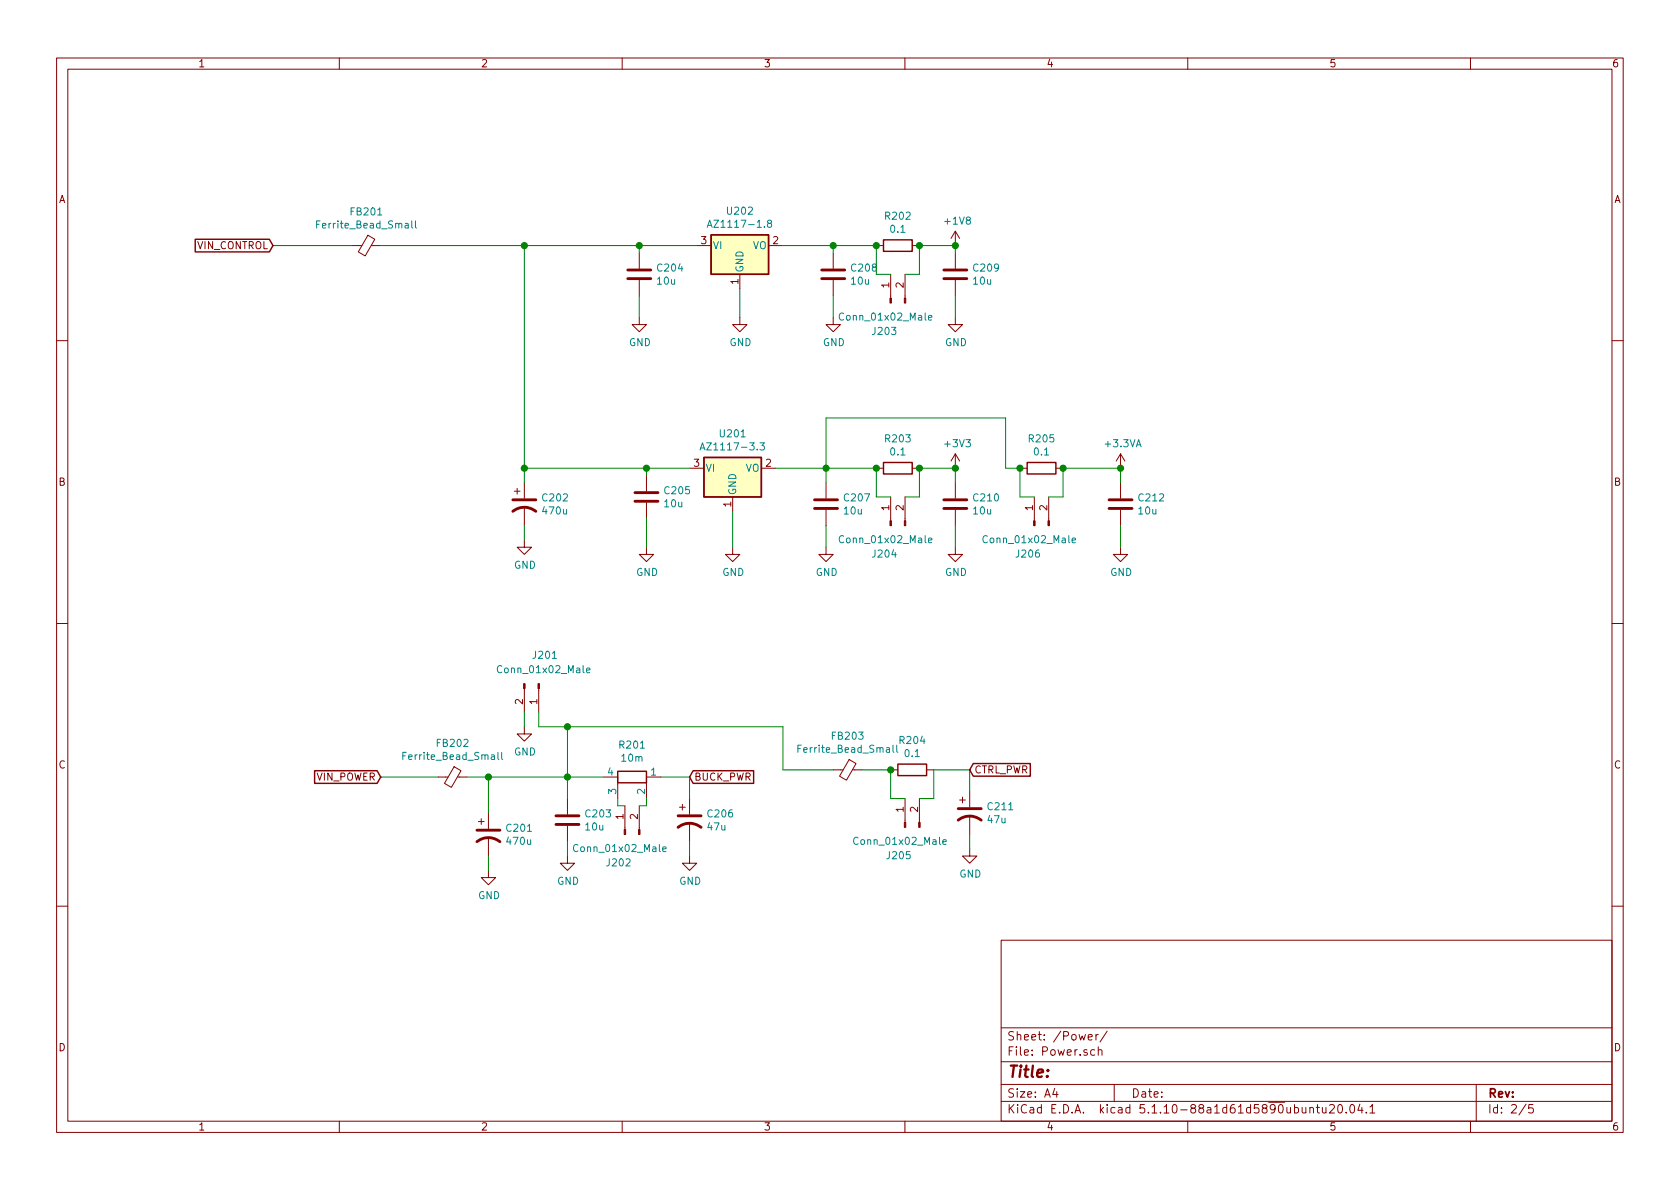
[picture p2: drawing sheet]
EESchema Schematic File Version 4
EELAYER 30 0
EELAYER END
$Descr A4 11693 8268
encoding utf-8
Sheet 2 5
Title ""
Date ""
Rev ""
Comp ""
Comment1 ""
Comment2 ""
Comment3 ""
Comment4 ""
$EndDescr
$Comp
L Regulator_Linear:AZ1117-1.8 U202
U 1 1
P 5150 1700
F 0 "U202" H 5150 1942 50  0000 C CNN
F 1 "AZ1117-1.8" H 5150 1851 50  0000 C CNN
F 2 "Package_TO_SOT_SMD:SOT-223-3_TabPin2" H 5150 1950 50  0001 C CIN
F 3 "https://www.diodes.com/assets/Datasheets/AZ1117.pdf" H 5150 1700 50  0001 C CNN
	1    5150 1700
	1    0    0    -1  
$EndComp
$Comp
L Regulator_Linear:AZ1117-3.3 U201
U 1 1
P 5100 3250
F 0 "U201" H 5100 3492 50  0000 C CNN
F 1 "AZ1117-3.3" H 5100 3401 50  0000 C CNN
F 2 "Package_TO_SOT_SMD:SOT-223-3_TabPin2" H 5100 3500 50  0001 C CIN
F 3 "https://www.diodes.com/assets/Datasheets/AZ1117.pdf" H 5100 3250 50  0001 C CNN
	1    5100 3250
	1    0    0    -1  
$EndComp
$Comp
L Device:C C204
U 1 1
P 4450 1900
F 0 "C204" H 4565 1946 50  0000 L CNN
F 1 "10u" H 4565 1855 50  0000 L CNN
F 2 "Capacitor_SMD:C_0805_2012Metric" H 4488 1750 50  0001 C CNN
F 3 "~" H 4450 1900 50  0001 C CNN
	1    4450 1900
	1    0    0    -1  
$EndComp
$Comp
L Device:C C205
U 1 1
P 4500 3450
F 0 "C205" H 4615 3496 50  0000 L CNN
F 1 "10u" H 4615 3405 50  0000 L CNN
F 2 "Capacitor_SMD:C_0805_2012Metric" H 4538 3300 50  0001 C CNN
F 3 "~" H 4500 3450 50  0001 C CNN
	1    4500 3450
	1    0    0    -1  
$EndComp
$Comp
L Device:C C208
U 1 1
P 5800 1900
F 0 "C208" H 5915 1946 50  0000 L CNN
F 1 "10u" H 5915 1855 50  0000 L CNN
F 2 "Capacitor_SMD:C_0805_2012Metric" H 5838 1750 50  0001 C CNN
F 3 "~" H 5800 1900 50  0001 C CNN
	1    5800 1900
	1    0    0    -1  
$EndComp
$Comp
L Device:C C207
U 1 1
P 5750 3500
F 0 "C207" H 5865 3546 50  0000 L CNN
F 1 "10u" H 5865 3455 50  0000 L CNN
F 2 "Capacitor_SMD:C_0805_2012Metric" H 5788 3350 50  0001 C CNN
F 3 "~" H 5750 3500 50  0001 C CNN
	1    5750 3500
	1    0    0    -1  
$EndComp
$Comp
L Device:R R202
U 1 1
P 6250 1700
F 0 "R202" V 6043 1700 50  0000 C CNN
F 1 "0.1" V 6134 1700 50  0000 C CNN
F 2 "Resistor_SMD:R_0603_1608Metric" V 6180 1700 50  0001 C CNN
F 3 "~" H 6250 1700 50  0001 C CNN
	1    6250 1700
	0    1    1    0   
$EndComp
$Comp
L Device:R R203
U 1 1
P 6250 3250
F 0 "R203" V 6043 3250 50  0000 C CNN
F 1 "0.1" V 6134 3250 50  0000 C CNN
F 2 "Resistor_SMD:R_0603_1608Metric" V 6180 3250 50  0001 C CNN
F 3 "~" H 6250 3250 50  0001 C CNN
	1    6250 3250
	0    1    1    0   
$EndComp
$Comp
L power:GND #PWR0155
U 1 1
P 5100 3800
F 0 "#PWR0155" H 5100 3550 50  0001 C CNN
F 1 "GND" H 5105 3627 50  0000 C CNN
F 2 "" H 5100 3800 50  0001 C CNN
F 3 "" H 5100 3800 50  0001 C CNN
	1    5100 3800
	1    0    0    -1  
$EndComp
$Comp
L Device:C C210
U 1 1
P 6650 3500
F 0 "C210" H 6765 3546 50  0000 L CNN
F 1 "10u" H 6765 3455 50  0000 L CNN
F 2 "Capacitor_SMD:C_0805_2012Metric" H 6688 3350 50  0001 C CNN
F 3 "~" H 6650 3500 50  0001 C CNN
	1    6650 3500
	1    0    0    -1  
$EndComp
$Comp
L Device:C C209
U 1 1
P 6650 1900
F 0 "C209" H 6765 1946 50  0000 L CNN
F 1 "10u" H 6765 1855 50  0000 L CNN
F 2 "Capacitor_SMD:C_0805_2012Metric" H 6688 1750 50  0001 C CNN
F 3 "~" H 6650 1900 50  0001 C CNN
	1    6650 1900
	1    0    0    -1  
$EndComp
$Comp
L Device:Ferrite_Bead_Small FB202
U 1 1
P 3150 5400
F 0 "FB202" V 2913 5400 50  0000 C CNN
F 1 "Ferrite_Bead_Small" V 3004 5400 50  0000 C CNN
F 2 "Inductor_SMD:L_0805_2012Metric" V 3080 5400 50  0001 C CNN
F 3 "~" H 3150 5400 50  0001 C CNN
	1    3150 5400
	0    1    1    0   
$EndComp
$Comp
L power:GND #PWR0157
U 1 1
P 4800 5950
F 0 "#PWR0157" H 4800 5700 50  0001 C CNN
F 1 "GND" H 4805 5777 50  0000 C CNN
F 2 "" H 4800 5950 50  0001 C CNN
F 3 "" H 4800 5950 50  0001 C CNN
	1    4800 5950
	1    0    0    -1  
$EndComp
$Comp
L power:GND #PWR0158
U 1 1
P 5150 2200
F 0 "#PWR0158" H 5150 1950 50  0001 C CNN
F 1 "GND" H 5155 2027 50  0000 C CNN
F 2 "" H 5150 2200 50  0001 C CNN
F 3 "" H 5150 2200 50  0001 C CNN
	1    5150 2200
	1    0    0    -1  
$EndComp
$Comp
L power:GND #PWR0159
U 1 1
P 4450 2200
F 0 "#PWR0159" H 4450 1950 50  0001 C CNN
F 1 "GND" H 4455 2027 50  0000 C CNN
F 2 "" H 4450 2200 50  0001 C CNN
F 3 "" H 4450 2200 50  0001 C CNN
	1    4450 2200
	1    0    0    -1  
$EndComp
Wire Wire Line
	4850 1700 4450 1700
Wire Wire Line
	4450 1700 4450 1750
Wire Wire Line
	4450 2050 4450 2200
$Comp
L Device:Ferrite_Bead_Small FB201
U 1 1
P 2550 1700
F 0 "FB201" V 2313 1700 50  0000 C CNN
F 1 "Ferrite_Bead_Small" V 2404 1700 50  0000 C CNN
F 2 "Inductor_SMD:L_0805_2012Metric" V 2480 1700 50  0001 C CNN
F 3 "~" H 2550 1700 50  0001 C CNN
	1    2550 1700
	0    1    1    0   
$EndComp
Connection ~ 4450 1700
Wire Wire Line
	5150 2000 5150 2200
Wire Wire Line
	5450 1700 5800 1700
Wire Wire Line
	5800 1700 5800 1750
$Comp
L power:GND #PWR0161
U 1 1
P 5800 2200
F 0 "#PWR0161" H 5800 1950 50  0001 C CNN
F 1 "GND" H 5805 2027 50  0000 C CNN
F 2 "" H 5800 2200 50  0001 C CNN
F 3 "" H 5800 2200 50  0001 C CNN
	1    5800 2200
	1    0    0    -1  
$EndComp
Wire Wire Line
	5800 2050 5800 2200
Wire Wire Line
	5800 1700 6100 1700
Connection ~ 5800 1700
Wire Wire Line
	6400 1700 6650 1700
Wire Wire Line
	6650 1700 6650 1750
$Comp
L power:GND #PWR0162
U 1 1
P 6650 2200
F 0 "#PWR0162" H 6650 1950 50  0001 C CNN
F 1 "GND" H 6655 2027 50  0000 C CNN
F 2 "" H 6650 2200 50  0001 C CNN
F 3 "" H 6650 2200 50  0001 C CNN
	1    6650 2200
	1    0    0    -1  
$EndComp
Wire Wire Line
	6650 2050 6650 2200
$Comp
L power:+1V8 #PWR0163
U 1 1
P 6650 1700
F 0 "#PWR0163" H 6650 1550 50  0001 C CNN
F 1 "+1V8" H 6665 1873 50  0000 C CNN
F 2 "" H 6650 1700 50  0001 C CNN
F 3 "" H 6650 1700 50  0001 C CNN
	1    6650 1700
	1    0    0    -1  
$EndComp
Connection ~ 6650 1700
Wire Wire Line
	3650 3250 4500 3250
$Comp
L power:GND #PWR0164
U 1 1
P 4500 3800
F 0 "#PWR0164" H 4500 3550 50  0001 C CNN
F 1 "GND" H 4505 3627 50  0000 C CNN
F 2 "" H 4500 3800 50  0001 C CNN
F 3 "" H 4500 3800 50  0001 C CNN
	1    4500 3800
	1    0    0    -1  
$EndComp
Wire Wire Line
	4500 3600 4500 3800
Wire Wire Line
	4500 3300 4500 3250
Connection ~ 4500 3250
Wire Wire Line
	4500 3250 4800 3250
Wire Wire Line
	5100 3550 5100 3800
Wire Wire Line
	5400 3250 5750 3250
Wire Wire Line
	5750 3250 5750 3350
$Comp
L power:GND #PWR0165
U 1 1
P 5750 3800
F 0 "#PWR0165" H 5750 3550 50  0001 C CNN
F 1 "GND" H 5755 3627 50  0000 C CNN
F 2 "" H 5750 3800 50  0001 C CNN
F 3 "" H 5750 3800 50  0001 C CNN
	1    5750 3800
	1    0    0    -1  
$EndComp
$Comp
L power:GND #PWR0166
U 1 1
P 6650 3800
F 0 "#PWR0166" H 6650 3550 50  0001 C CNN
F 1 "GND" H 6655 3627 50  0000 C CNN
F 2 "" H 6650 3800 50  0001 C CNN
F 3 "" H 6650 3800 50  0001 C CNN
	1    6650 3800
	1    0    0    -1  
$EndComp
Wire Wire Line
	6650 3650 6650 3800
Wire Wire Line
	5750 3650 5750 3800
Wire Wire Line
	5750 3250 6100 3250
Connection ~ 5750 3250
Wire Wire Line
	6400 3250 6650 3250
Wire Wire Line
	6650 3250 6650 3350
$Comp
L power:+3V3 #PWR0167
U 1 1
P 6650 3250
F 0 "#PWR0167" H 6650 3100 50  0001 C CNN
F 1 "+3V3" H 6665 3423 50  0000 C CNN
F 2 "" H 6650 3250 50  0001 C CNN
F 3 "" H 6650 3250 50  0001 C CNN
	1    6650 3250
	1    0    0    -1  
$EndComp
Connection ~ 6650 3250
$Comp
L power:+3.3VA #PWR0168
U 1 1
P 7800 3250
F 0 "#PWR0168" H 7800 3100 50  0001 C CNN
F 1 "+3.3VA" H 7815 3423 50  0000 C CNN
F 2 "" H 7800 3250 50  0001 C CNN
F 3 "" H 7800 3250 50  0001 C CNN
	1    7800 3250
	1    0    0    -1  
$EndComp
$Comp
L Device:R R205
U 1 1
P 7250 3250
F 0 "R205" V 7043 3250 50  0000 C CNN
F 1 "0.1" V 7134 3250 50  0000 C CNN
F 2 "Resistor_SMD:R_0603_1608Metric" V 7180 3250 50  0001 C CNN
F 3 "~" H 7250 3250 50  0001 C CNN
	1    7250 3250
	0    1    1    0   
$EndComp
$Comp
L Device:C C212
U 1 1
P 7800 3500
F 0 "C212" H 7915 3546 50  0000 L CNN
F 1 "10u" H 7915 3455 50  0000 L CNN
F 2 "Capacitor_SMD:C_0805_2012Metric" H 7838 3350 50  0001 C CNN
F 3 "~" H 7800 3500 50  0001 C CNN
	1    7800 3500
	1    0    0    -1  
$EndComp
Wire Wire Line
	7100 3250 7000 3250
Wire Wire Line
	7000 3250 7000 2900
Wire Wire Line
	5750 2900 5750 3250
$Comp
L power:GND #PWR0169
U 1 1
P 7800 3800
F 0 "#PWR0169" H 7800 3550 50  0001 C CNN
F 1 "GND" H 7805 3627 50  0000 C CNN
F 2 "" H 7800 3800 50  0001 C CNN
F 3 "" H 7800 3800 50  0001 C CNN
	1    7800 3800
	1    0    0    -1  
$EndComp
Wire Wire Line
	7800 3650 7800 3800
Wire Wire Line
	7800 3350 7800 3250
Connection ~ 7800 3250
Wire Wire Line
	1900 1700 2450 1700
Text GLabel 1900 1700 0    50   Input ~ 0
VIN_CONTROL
$Comp
L Connector:Conn_01x02_Male J206
U 1 1
P 7200 3650
F 0 "J206" V 7000 3600 50  0000 L CNN
F 1 "Conn_01x02_Male" V 7100 3350 50  0000 L CNN
F 2 "" H 7200 3650 50  0001 C CNN
F 3 "~" H 7200 3650 50  0001 C CNN
	1    7200 3650
	0    -1   -1   0   
$EndComp
$Comp
L Connector:Conn_01x02_Male J204
U 1 1
P 6200 3650
F 0 "J204" V 6000 3600 50  0000 L CNN
F 1 "Conn_01x02_Male" V 6100 3350 50  0000 L CNN
F 2 "" H 6200 3650 50  0001 C CNN
F 3 "~" H 6200 3650 50  0001 C CNN
	1    6200 3650
	0    -1   -1   0   
$EndComp
$Comp
L Connector:Conn_01x02_Male J203
U 1 1
P 6200 2100
F 0 "J203" V 6000 2050 50  0000 L CNN
F 1 "Conn_01x02_Male" V 6100 1800 50  0000 L CNN
F 2 "" H 6200 2100 50  0001 C CNN
F 3 "~" H 6200 2100 50  0001 C CNN
	1    6200 2100
	0    -1   -1   0   
$EndComp
Wire Wire Line
	6300 1900 6400 1900
Wire Wire Line
	6400 1900 6400 1700
Connection ~ 6400 1700
Wire Wire Line
	6200 1900 6100 1900
Wire Wire Line
	6100 1900 6100 1700
Connection ~ 6100 1700
Wire Wire Line
	6300 3450 6400 3450
Wire Wire Line
	6400 3450 6400 3250
Connection ~ 6400 3250
Wire Wire Line
	6200 3450 6100 3450
Wire Wire Line
	6100 3450 6100 3250
Connection ~ 6100 3250
Wire Wire Line
	7200 3450 7100 3450
Wire Wire Line
	7100 3450 7100 3250
Connection ~ 7100 3250
Wire Wire Line
	7300 3450 7400 3450
Wire Wire Line
	7400 3450 7400 3250
Wire Wire Line
	7400 3250 7800 3250
Connection ~ 7400 3250
Wire Wire Line
	7000 2900 5750 2900
Text GLabel 2650 5400 0    50   Input ~ 0
VIN_POWER
$Comp
L Device:C C203
U 1 1
P 3950 5700
F 0 "C203" H 4065 5746 50  0000 L CNN
F 1 "10u" H 4065 5655 50  0000 L CNN
F 2 "Capacitor_SMD:C_0805_2012Metric" H 3988 5550 50  0001 C CNN
F 3 "~" H 3950 5700 50  0001 C CNN
	1    3950 5700
	1    0    0    -1  
$EndComp
$Comp
L power:GND #PWR0170
U 1 1
P 3950 5950
F 0 "#PWR0170" H 3950 5700 50  0001 C CNN
F 1 "GND" H 3955 5777 50  0000 C CNN
F 2 "" H 3950 5950 50  0001 C CNN
F 3 "" H 3950 5950 50  0001 C CNN
	1    3950 5950
	1    0    0    -1  
$EndComp
Wire Wire Line
	2650 5400 3050 5400
Wire Wire Line
	3250 5400 3400 5400
Wire Wire Line
	3400 5400 3950 5400
Wire Wire Line
	3950 5400 3950 5550
Connection ~ 3400 5400
Wire Wire Line
	3950 5850 3950 5950
$Comp
L Device:Ferrite_Bead_Small FB203
U 1 1
P 5900 5350
F 0 "FB203" V 5663 5350 50  0000 C CNN
F 1 "Ferrite_Bead_Small" V 5754 5350 50  0000 C CNN
F 2 "Inductor_SMD:L_0805_2012Metric" V 5830 5350 50  0001 C CNN
F 3 "~" H 5900 5350 50  0001 C CNN
	1    5900 5350
	0    1    1    0   
$EndComp
Wire Wire Line
	4800 5400 4800 5550
Wire Wire Line
	4800 5850 4800 5950
$Comp
L Device:R R204
U 1 1
P 6350 5350
F 0 "R204" V 6143 5350 50  0000 C CNN
F 1 "0.1" V 6234 5350 50  0000 C CNN
F 2 "Resistor_SMD:R_0603_1608Metric" V 6280 5350 50  0001 C CNN
F 3 "~" H 6350 5350 50  0001 C CNN
	1    6350 5350
	0    1    1    0   
$EndComp
$Comp
L Connector:Conn_01x02_Male J202
U 1 1
P 4350 5800
F 0 "J202" V 4150 5750 50  0000 L CNN
F 1 "Conn_01x02_Male" V 4250 5500 50  0000 L CNN
F 2 "" H 4350 5800 50  0001 C CNN
F 3 "~" H 4350 5800 50  0001 C CNN
	1    4350 5800
	0    -1   -1   0   
$EndComp
Wire Wire Line
	4350 5600 4300 5600
Wire Wire Line
	4450 5600 4500 5600
Connection ~ 3950 5400
$Comp
L Connector:Conn_01x02_Male J205
U 1 1
P 6300 5750
F 0 "J205" V 6100 5700 50  0000 L CNN
F 1 "Conn_01x02_Male" V 6200 5450 50  0000 L CNN
F 2 "" H 6300 5750 50  0001 C CNN
F 3 "~" H 6300 5750 50  0001 C CNN
	1    6300 5750
	0    -1   -1   0   
$EndComp
Wire Wire Line
	6300 5550 6200 5550
Wire Wire Line
	6200 5550 6200 5350
Wire Wire Line
	6400 5550 6500 5550
Wire Wire Line
	6500 5550 6500 5350
Wire Wire Line
	6000 5350 6200 5350
Connection ~ 6200 5350
Wire Wire Line
	3950 5400 3950 5050
Wire Wire Line
	3950 5050 5450 5050
Wire Wire Line
	5450 5050 5450 5350
Wire Wire Line
	5450 5350 5800 5350
$Comp
L power:GND #PWR0171
U 1 1
P 6750 5900
F 0 "#PWR0171" H 6750 5650 50  0001 C CNN
F 1 "GND" H 6755 5727 50  0000 C CNN
F 2 "" H 6750 5900 50  0001 C CNN
F 3 "" H 6750 5900 50  0001 C CNN
	1    6750 5900
	1    0    0    -1  
$EndComp
Wire Wire Line
	6500 5350 6750 5350
Wire Wire Line
	6750 5350 6750 5500
Wire Wire Line
	6750 5800 6750 5900
Text GLabel 4800 5400 2    50   Input ~ 0
BUCK_PWR
$Comp
L Connector:Conn_01x02_Male J201
U 1 1
P 3750 4750
F 0 "J201" V 3550 4700 50  0000 L CNN
F 1 "Conn_01x02_Male" V 3650 4450 50  0000 L CNN
F 2 "" H 3750 4750 50  0001 C CNN
F 3 "~" H 3750 4750 50  0001 C CNN
	1    3750 4750
	0    1    1    0   
$EndComp
$Comp
L power:GND #PWR0172
U 1 1
P 3650 5050
F 0 "#PWR0172" H 3650 4800 50  0001 C CNN
F 1 "GND" H 3655 4877 50  0000 C CNN
F 2 "" H 3650 5050 50  0001 C CNN
F 3 "" H 3650 5050 50  0001 C CNN
	1    3650 5050
	1    0    0    -1  
$EndComp
Wire Wire Line
	3750 4950 3750 5050
Wire Wire Line
	3750 5050 3950 5050
Connection ~ 3950 5050
Wire Wire Line
	3650 4950 3650 5050
Text GLabel 6750 5350 2    50   Input ~ 0
CTRL_PWR
$Comp
L Device:CP1 C206
U 1 1
P 4800 5700
AR Path="/6198672D/61C3F432" Ref="C206"  Part="1" 
AR Path="/61C3F432" Ref="C?"  Part="1" 
F 0 "C206" H 4915 5746 50  0000 L CNN
F 1 "47u" H 4915 5655 50  0000 L CNN
F 2 "Capacitor_Tantalum_SMD:CP_EIA-3528-12_Kemet-T" H 4800 5700 50  0001 C CNN
F 3 "~" H 4800 5700 50  0001 C CNN
F 4 "T520B476M008ATE035" H 4800 5700 50  0001 C CNN "MPN"
	1    4800 5700
	1    0    0    -1  
$EndComp
$Comp
L Device:CP1 C211
U 1 1
P 6750 5650
AR Path="/6198672D/61C4176C" Ref="C211"  Part="1" 
AR Path="/61C4176C" Ref="C?"  Part="1" 
F 0 "C211" H 6865 5696 50  0000 L CNN
F 1 "47u" H 6865 5605 50  0000 L CNN
F 2 "Capacitor_Tantalum_SMD:CP_EIA-3528-12_Kemet-T" H 6750 5650 50  0001 C CNN
F 3 "~" H 6750 5650 50  0001 C CNN
F 4 "T520B476M008ATE035" H 6750 5650 50  0001 C CNN "MPN"
	1    6750 5650
	1    0    0    -1  
$EndComp
$Comp
L Device:CP1 C202
U 1 1
P 3650 3500
F 0 "C202" H 3765 3546 50  0000 L CNN
F 1 "470u" H 3765 3455 50  0000 L CNN
F 2 "Capacitor_SMD:CP_Elec_10x14.3" H 3650 3500 50  0001 C CNN
F 3 "~" H 3650 3500 50  0001 C CNN
F 4 "MAL215375471E3" H 3650 3500 50  0001 C CNN "MPN"
	1    3650 3500
	1    0    0    -1  
$EndComp
$Comp
L power:GND #PWR0156
U 1 1
P 3650 3750
F 0 "#PWR0156" H 3650 3500 50  0001 C CNN
F 1 "GND" H 3655 3577 50  0000 C CNN
F 2 "" H 3650 3750 50  0001 C CNN
F 3 "" H 3650 3750 50  0001 C CNN
	1    3650 3750
	1    0    0    -1  
$EndComp
Wire Wire Line
	3650 3650 3650 3750
Wire Wire Line
	2650 1700 3650 1700
Wire Wire Line
	3650 3350 3650 3250
Wire Wire Line
	3650 3250 3650 1700
Connection ~ 3650 3250
Connection ~ 3650 1700
Wire Wire Line
	3650 1700 4450 1700
$Comp
L Device:CP1 C201
U 1 1
P 3400 5800
F 0 "C201" H 3515 5846 50  0000 L CNN
F 1 "470u" H 3515 5755 50  0000 L CNN
F 2 "Capacitor_SMD:CP_Elec_10x14.3" H 3400 5800 50  0001 C CNN
F 3 "~" H 3400 5800 50  0001 C CNN
F 4 "MAL215375471E3" H 3400 5800 50  0001 C CNN "MPN"
	1    3400 5800
	1    0    0    -1  
$EndComp
$Comp
L power:GND #PWR0160
U 1 1
P 3400 6050
F 0 "#PWR0160" H 3400 5800 50  0001 C CNN
F 1 "GND" H 3405 5877 50  0000 C CNN
F 2 "" H 3400 6050 50  0001 C CNN
F 3 "" H 3400 6050 50  0001 C CNN
	1    3400 6050
	1    0    0    -1  
$EndComp
Wire Wire Line
	3400 5950 3400 6050
Wire Wire Line
	3400 5400 3400 5650
$Comp
L Device:R_Shunt R201
U 1 1
P 4400 5400
F 0 "R201" V 4175 5400 50  0000 C CNN
F 1 "10m" V 4266 5400 50  0000 C CNN
F 2 "Resistor_SMD:R_Shunt_Ohmite_LVK12" V 4330 5400 50  0001 C CNN
F 3 "~" H 4400 5400 50  0001 C CNN
F 4 "LVK12R010CER" V 4400 5400 50  0001 C CNN "MPN"
	1    4400 5400
	0    1    1    0   
$EndComp
Wire Wire Line
	3950 5400 4200 5400
Wire Wire Line
	4600 5400 4800 5400
Wire Wire Line
	4500 5600 4500 5550
Wire Wire Line
	4300 5600 4300 5550
$EndSCHEMATC
